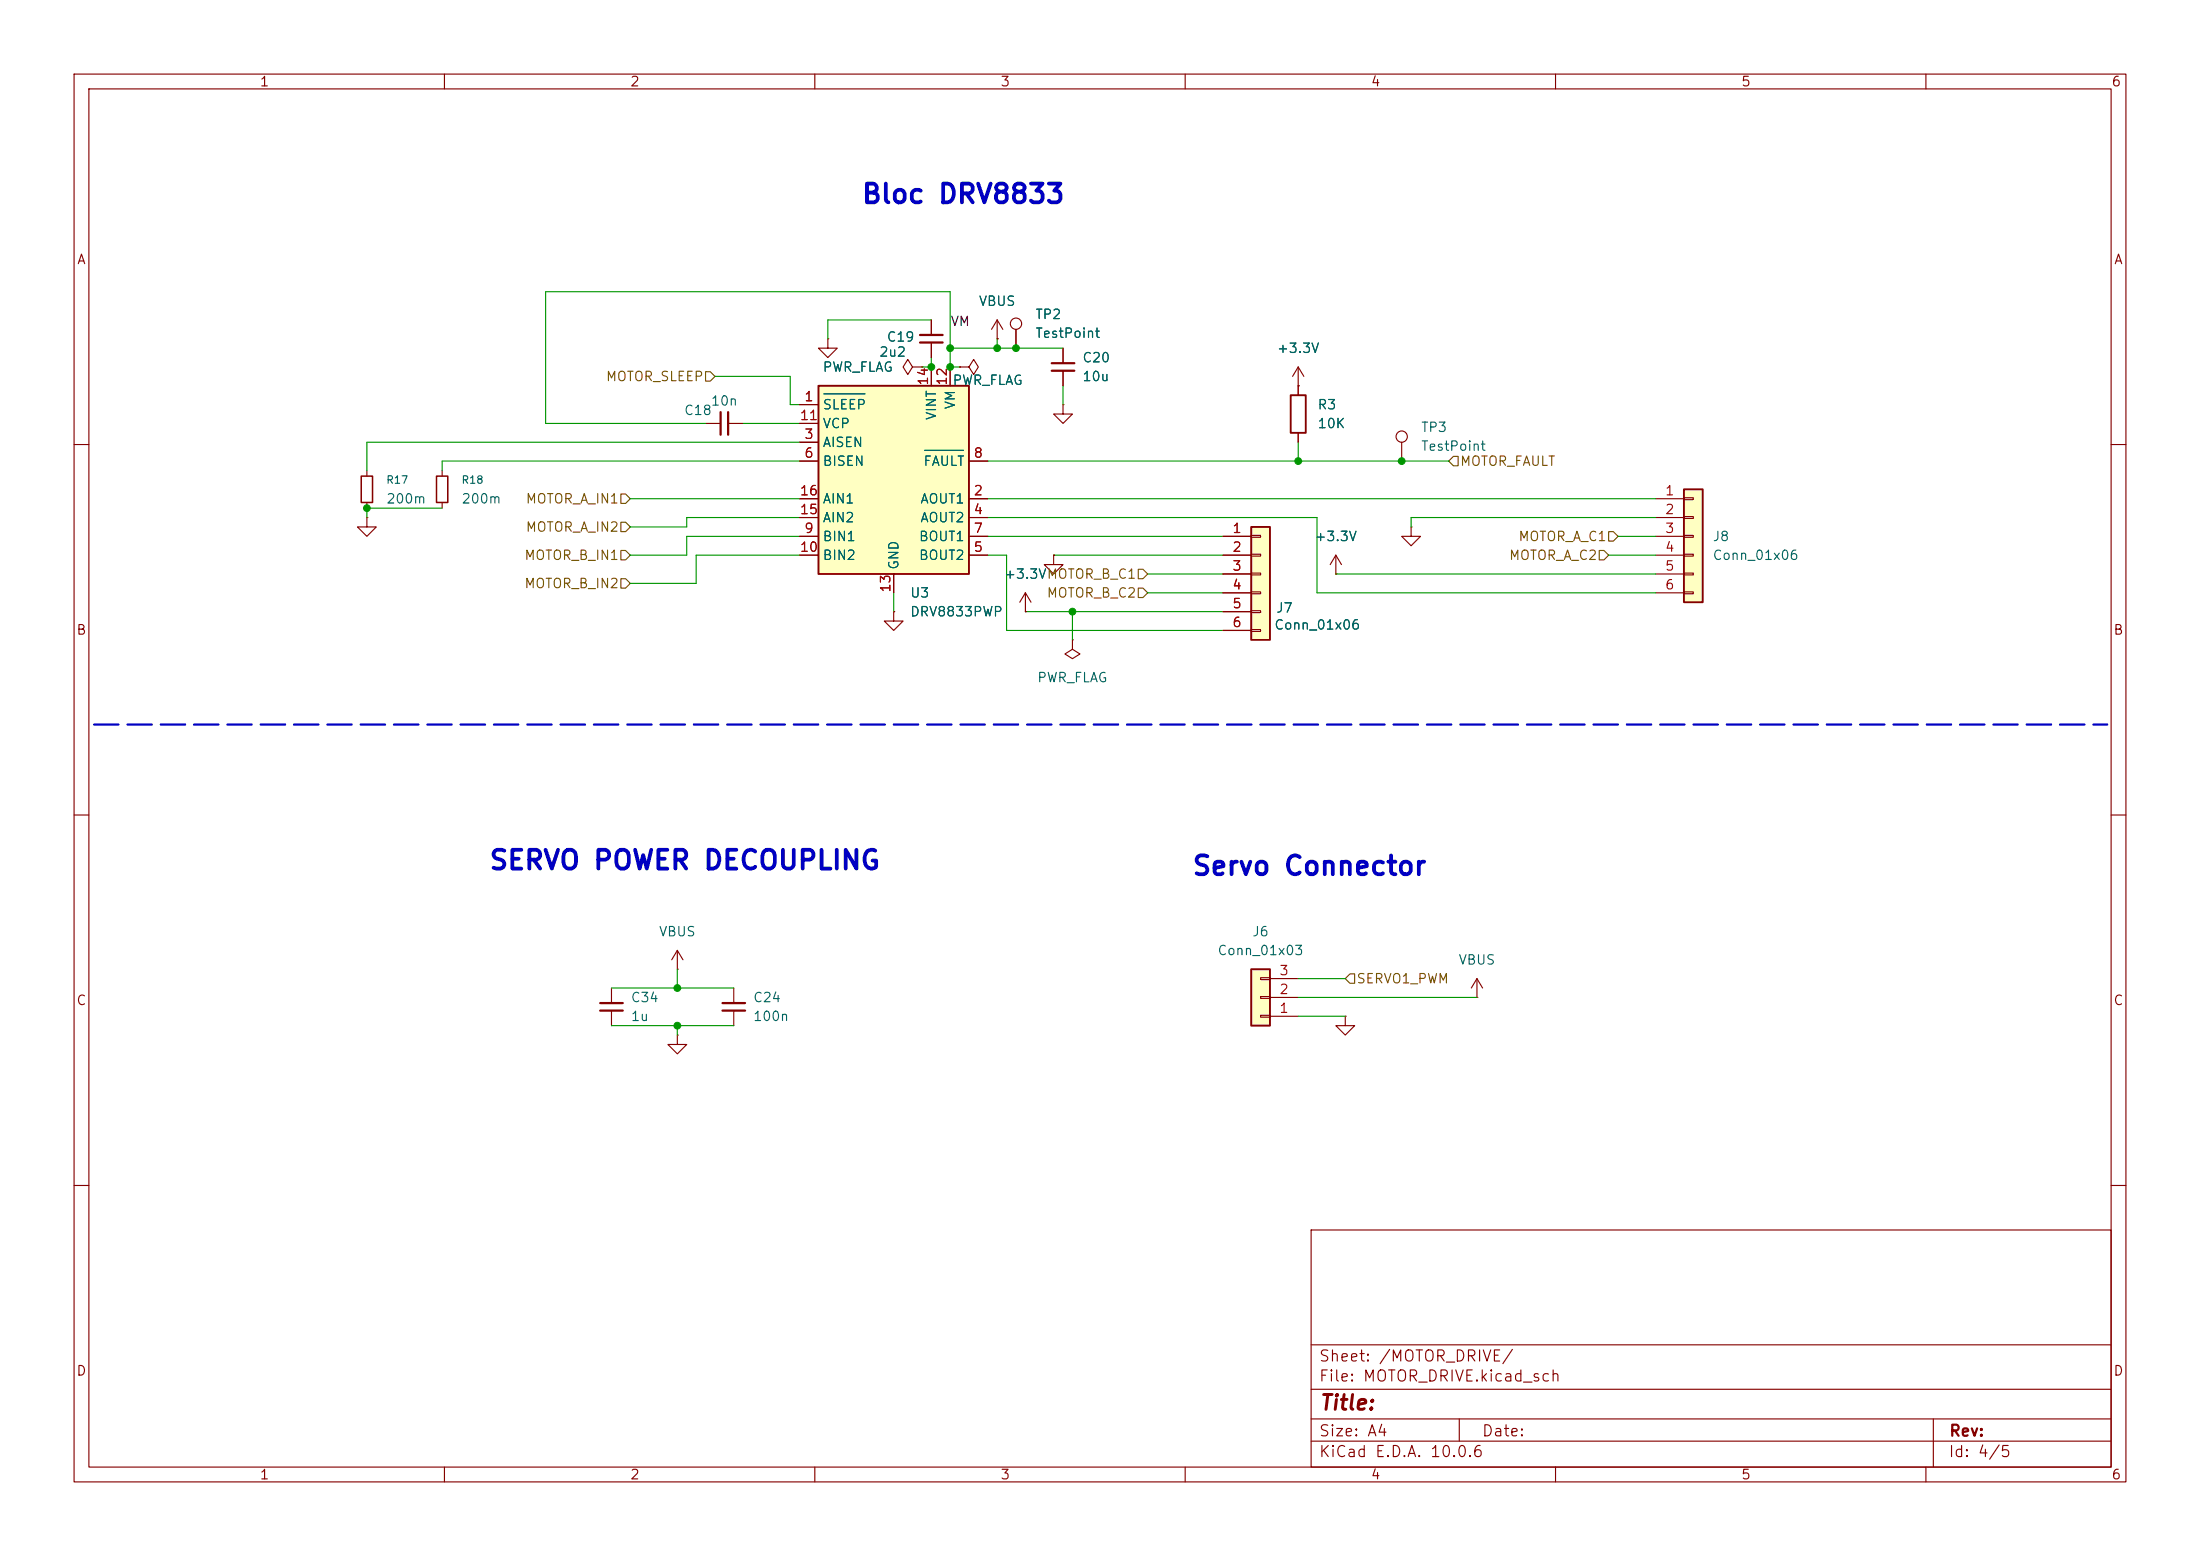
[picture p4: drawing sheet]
<svg xmlns="http://www.w3.org/2000/svg" width="297mm" height="210mm" viewBox="0 0 297 210" stroke-linecap="round" stroke-linejoin="round" font-family="sans-serif">
<g fill="none" stroke="#840000" stroke-width=".15">
<path d="M10 10h277v190h-277zM12 12h273v186h-273zM60 10v2M110 10v2M160 10v2M210 10v2M260 10v2M111.8 45.7v1.3h1.2l-1.2 1.3-1.3-1.3h1.3M111.8 45.7h.1M125.7 43.2v2M125.7 46.2v2.1M143.5 54.6v1.3h1.3l-1.3 1.3-1.3-1.3h1.3"/>
<path d="M143.5 54.6h.1M10 60h2M59.7 63.5v.8M59.7 67.8v.8M180.3 77.5h.1M180.3 74.9l-.7 1.3M180.3 74.9l.8 1.3M180.3 74.9v2.6M190.5 71.1v1.3h1.3l-1.3 1.3-1.3-1.3h1.3M190.5 71.1h.1M285 60h2M120.6 82.6v1.2h1.3l-1.3 1.3-1.2-1.3h1.2"/>
<path d="M120.6 82.6h.1M10 110h2M285 110h2M82.5 133.4v2M82.5 136.4v2M91.4 130.8h.1M91.4 139.7v1.3h1.3l-1.3 1.2-1.2-1.2h1.2M91.4 139.7h.1M91.4 128.3l-.7 1.2M91.4 128.3l.8 1.2M91.4 128.3v2.5M10 160h2"/>
<path d="M177 166h108v32h-108zM285 160h2M60 198v2M110 198v2M160 198v2M177 194.5h108M177 191.5h108M177 187.5h108M177 181.5h108M197 191.5v3M210 198v2M260 198v2"/>
<path d="M261 191.5v6.5"/>
</g>
<path d="M58.9 64.3h1.6v3.5h-1.6z" fill="none" stroke="#840000" stroke-width=".2"/>
<path d="M124.2 45.2h3.1M124.2 46.2h3.1M81 135.4h3.1M81 136.4h3.1" fill="none" stroke="#840000" stroke-width=".3"/>
<path d="M168.9 71.1h2.5v15.3h-2.5z" fill="#ffffc2"/>
<path d="M168.9 71.1h2.5v15.3h-2.5z" fill="none" stroke="#840000" stroke-width=".25"/>
<g fill="none" stroke="#840000" stroke-width=".15">
<path d="M142.2 74.9v1.3h1.3l-1.3 1.3-1.2-1.3h1.2M142.2 74.9h.1M165.1 72.4h3.8M165.1 74.9h3.8M165.1 77.5h3.8M168.9 72.3h1.3v.2h-1.3zM168.9 74.8h1.3v.3h-1.3zM168.9 77.3h1.3v.3h-1.3zM168.9 79.9h1.3v.2h-1.3zM165.1 80h3.8M165.1 82.6h3.8M165.1 85.1h3.8"/>
<path d="M168.9 82.4h1.3v.3h-1.3zM168.9 85h1.3v.2h-1.3zM99.1 133.4v2M99.1 136.4v2"/>
</g>
<path d="M97.5 135.4h3.1M97.5 136.4h3.1" fill="none" stroke="#840000" stroke-width=".3"/>
<path d="M227.3 66h2.6v15.3h-2.6z" fill="#ffffc2"/>
<path d="M174.2 53.3h2.1v5.1h-2.1zM227.3 66h2.6v15.3h-2.6z" fill="none" stroke="#840000" stroke-width=".25"/>
<g fill="none" stroke="#840000" stroke-width=".15">
<path d="M95.2 57.2h2.1M98.3 57.2h2M175.3 52.1h.1M175.3 49.5v3.8M175.3 58.4v1.3M175.3 49.5l-.8 1.3M175.3 49.5l.7 1.3M189.2 59.7v2.5M49.5 63.5v.8M49.5 67.8v.8M223.5 67.3h3.8M223.5 69.9h3.8"/>
<path d="M223.5 72.4h3.8M223.5 74.9h3.8M223.5 77.5h3.8M227.3 67.2h1.3v.2h-1.3zM227.3 69.7h1.3v.3h-1.3zM227.3 72.3h1.3v.2h-1.3zM227.3 74.8h1.3v.3h-1.3zM227.3 77.3h1.3v.3h-1.3zM227.3 79.9h1.3v.2h-1.3zM138.4 82.6h.1M138.4 80l-.7 1.3M138.4 80l.8 1.3"/>
<path d="M138.4 80v2.6M223.5 80h3.8M181.6 137.2v1.2h1.3l-1.3 1.3-1.3-1.3h1.3M181.6 137.2h.1"/>
<circle cx="189.2" cy="58.9" r=".76"/>
</g>
<path d="M97.3 55.6v3.1M98.3 55.6v3.1" fill="none" stroke="#840000" stroke-width=".3"/>
<path d="M48.8 64.3h1.5v3.5h-1.5z" fill="none" stroke="#840000" stroke-width=".2"/>
<path d="M168.9 130.8h2.5v7.6h-2.5z" fill="#ffffc2"/>
<path d="M168.9 130.8h2.5v7.6h-2.5z" fill="none" stroke="#840000" stroke-width=".25"/>
<g fill="none" stroke="#840000" stroke-width=".15">
<path d="M129.5 49.5h1.3l.6-1 .7 1-.7 1-.6-1M129.5 49.5h.1M134.6 45.7h.1M134.6 43.2l-.7 1.3M134.6 43.2l.8 1.3M134.6 43.2v2.5M49.5 69.9v1.2h1.3l-1.3 1.3-1.2-1.3h1.2M49.5 69.9h.1M170.2 137h1.2v.3h-1.2zM170.2 134.5h1.2v.2h-1.2zM170.2 132h1.2v.2h-1.2zM171.4 137.2h3.9"/>
<path d="M171.4 134.6h3.9M171.4 132.1h3.9M199.4 134.6h.1M199.4 132.1l-.8 1.3M199.4 132.1l.8 1.3M199.4 132.1v2.5"/>
</g>
<path d="M110.5 52.1h20.3v25.4h-20.3z" fill="#ffffc2"/>
<path d="M110.5 52.1h20.3v25.4h-20.3z" fill="none" stroke="#840000" stroke-width=".25"/>
<g fill="none" stroke="#840000" stroke-width=".15">
<path d="M107.9 54.6h2.6M107.9 59.7h2.6M107.9 57.2h2.6M123.2 49.5l-.6-1-.7 1 .7 1 .6-1h1.3M124.5 49.5h.1M125.7 43.2v2M125.7 46.2v2.1M125.7 49.5v2.6M128.3 49.5v2.6M129.5 49.5h.1M134.6 45.7h.1M137.2 44.5v2.5"/>
<path d="M143.5 47v2M143.5 50v2.1M175.3 52.1h.1M175.3 52.1v1.2M175.3 58.4v1.3M107.9 67.3h2.6M107.9 69.9h2.6M107.9 74.9h2.6M107.9 62.2h2.6M107.9 72.4h2.6M120.6 77.5v2.5M130.8 67.3h2.5"/>
<path d="M130.8 69.9h2.5M130.8 74.9h2.5M130.8 62.2h2.5M130.8 72.4h2.5M142.2 74.9h.1M165.1 74.9h3.8M165.1 72.4h3.8M165.1 77.5h3.8M180.3 77.5h.1M120.6 82.6h.1M138.4 82.6h.1M144.8 86.4v1.2l1 .7-1 .6-1-.6 1-.7"/>
<path d="M144.8 86.4h.1M165.1 80h3.8M165.1 82.6h3.8M165.1 85.1h3.8"/>
<circle cx="137.2" cy="43.7" r=".76"/>
</g>
<path d="M111.2 53.2h5.6M124.8 60.8h5.3" fill="none" stroke="#006464" stroke-width=".15"/>
<path d="M142 49h3M142 50h3" fill="none" stroke="#840000" stroke-width=".3"/>
<path d="M95.2 50.2h.7l.6 .6-.6 .6h-.7zM83.8 66.7h.7l.6 .6-.6 .6h-.7zM83.8 70.5h.7l.6 .6-.6 .7h-.7zM83.8 78.1h.7l.6 .6-.6 .7h-.7zM83.8 74.3h.7l.6 .6-.6 .7h-.7zM153.7 76.8h.6l.6 .7-.6 .6h-.6zM153.7 79.4h.6l.6 .6-.6 .6h-.6zM195.6 62.2l.6-.6h.6v1.3h-.6zM215.9 74.3h.6l.7 .6-.7 .7h-.6zM217.2 71.8h.6l.6 .6-.6 .6h-.6zM182.2 131.4h.7v1.3h-.7l-.6-.6z" fill="none" stroke="#725600" stroke-width=".15"/>
<path d="M12.7 97.8h271.8" fill="none" stroke="#0000c2" stroke-width=".3" stroke-dasharray="3.3 1.2"/>
<g fill="none" stroke="#009600" stroke-width=".15">
<path d="M96.5 50.8h10.2v3.8h1.2M100.3 57.2h7.6M107.9 59.7h-58.4v3.8M125.7 48.3v1.2h-1.2M125.7 43.2h-13.9v2.5M128.3 47h15.2M129.5 49.5h-1.2v-10.1h-54.6v17.8h21.5M134.6 45.7v1.3M143.5 52.1v2.5M175.3 59.7v2.5M59.7 68.6h-10.2v1.3M85.1 67.3h22.8"/>
<path d="M107.9 69.9h-15.2v1.2h-7.6M107.9 72.4h-15.2v2.5h-7.6M107.9 74.9h-13.9v3.8h-8.9M107.9 62.2h-48.2v1.3M133.3 67.3h90.2M133.3 69.9h44.5v10.1h45.7M133.3 74.9h2.6v10.2h29.2M133.3 72.4h31.8M133.3 62.2h62.3M142.2 74.9h22.9M154.9 77.5h10.2M180.3 77.5h43.2"/>
<path d="M217.2 74.9h6.3M218.4 72.4h5.1M223.5 69.9h-33v1.2M120.6 80v2.6M138.4 82.6h26.7M144.8 82.6v3.8M154.9 80h10.2M82.5 133.4h16.6M82.5 138.4h16.6M91.4 130.8v2.6M91.4 138.4v1.3M175.3 134.6h24.1"/>
<path d="M175.3 137.2h6.3M175.3 132.1h6.3"/>
</g>
<g fill="#009600" stroke="#009600" stroke-width=".14">
<circle cx="189.2" cy="62.2" r=".46"/>
<circle cx="175.3" cy="62.2" r=".46"/>
<circle cx="144.8" cy="82.6" r=".46"/>
<circle cx="128.3" cy="47" r=".46"/>
<circle cx="128.3" cy="49.5" r=".46"/>
<circle cx="125.7" cy="49.5" r=".46"/>
<circle cx="49.5" cy="68.6" r=".46"/>
<circle cx="91.4" cy="138.4" r=".46"/>
<circle cx="91.4" cy="133.4" r=".46"/>
<circle cx="134.6" cy="47" r=".46"/>
<circle cx="137.2" cy="47" r=".46"/>
</g>
<g font-size="2.5" fill="#0000c2">
<text x="116.2" y="28.1">Bloc DRV8833</text>
<text x="65.9" y="118">SERVO POWER DECOUPLING</text>
<text x="160.8" y="118.8">Servo Connector</text>
</g>
<text font-size="2" fill="#840000" x="178" y="190.8">Title:</text>
<g font-size="1.5" fill="#840000">
<text x="178" y="184.1">Sheet: /MOTOR_DRIVE/</text>
<text x="178" y="186.8">File: MOTOR_DRIVE.kicad_sch</text>
<text x="178" y="197">KiCad E.D.A. 10.0.6</text>
<text x="178" y="194.2">Size: A4</text>
<text x="200" y="194.2">Date:</text>
<text x="263" y="197">Id: 4/5</text>
<text x="263" y="194.2">Rev:</text>
</g>
<g font-size="1.3" fill="#840000">
<text x="35" y="12">1</text>
<text x="85" y="12">2</text>
<text x="135" y="12">3</text>
<text x="185" y="12">4</text>
<text x="235" y="12">5</text>
<text x="285" y="12">6</text>
<text x="10.3" y="36">A</text>
<text x="285.3" y="36">A</text>
<text x="10.2" y="86">B</text>
<text x="285.2" y="86">B</text>
<text x="10.2" y="136">C</text>
<text x="285.2" y="136">C</text>
<text x="10.2" y="186">D</text>
<text x="285.2" y="186">D</text>
<text x="35" y="200">1</text>
<text x="85" y="200">2</text>
<text x="135" y="200">3</text>
<text x="185" y="200">4</text>
<text x="235" y="200">5</text>
<text x="285" y="200">6</text>
</g>
<g font-size="1.3" fill="#006464">
<text x="132" y="41.6">VBUS</text>
<text x="119.6" y="46.4">C19</text>
<text x="139.7" y="43.4">TP2</text>
<text x="139.7" y="45.9">TestPoint</text>
<text x="172.3" y="48">+3.3V</text>
<text x="111" y="50.5">PWR_FLAG</text>
<text x="118.6" y="48.5">2u2</text>
<text x="128.5" y="52.3">PWR_FLAG</text>
<text x="146" y="49.2">C20</text>
<text x="146" y="51.8">10u</text>
<text x="92.3" y="56.3">C18</text>
<text x="95.9" y="55.1">10n</text>
<text x="111" y="55.6">SLEEP</text>
<text x="111" y="58.1">VCP</text>
<text x="126.7" y="56.8" transform="rotate(-90 126.7 56.8)">VINT</text>
<text x="129.2" y="55.3" transform="rotate(-90 129.2 55.3)">VM</text>
<text x="177.8" y="55.6">R3</text>
<text x="177.8" y="58.1">10K</text>
<text x="191.8" y="58.6">TP3</text>
<text x="111" y="60.7">AISEN</text>
<text x="111" y="63.2">BISEN</text>
<text x="124.6" y="63.2">FAULT</text>
<text x="191.8" y="61.2">TestPoint</text>
<text x="52.1" y="68.3">200m</text>
<text x="62.2" y="68.3">200m</text>
<text x="111" y="70.8">AIN2</text>
<text x="111" y="68.3">AIN1</text>
<text x="124.1" y="68.3">AOUT1</text>
<text x="124.1" y="70.8">AOUT2</text>
<text x="111" y="73.4">BIN1</text>
<text x="111" y="75.9">BIN2</text>
<text x="121.6" y="77" transform="rotate(-90 121.6 77)">GND</text>
<text x="124" y="75.9">BOUT2</text>
<text x="124" y="73.4">BOUT1</text>
<text x="177.4" y="73.4">+3.3V</text>
<text x="231.1" y="73.4">J8</text>
<text x="231.1" y="75.9">Conn_01x06</text>
<text x="122.8" y="81">U3</text>
<text x="122.8" y="83.5">DRV8833PWP</text>
<text x="135.5" y="78.4">+3.3VMOTOR_B_C1</text>
<text x="135.5" y="78.4">+3.3V</text>
<text x="172.2" y="83">J7</text>
<text x="171.9" y="85.3">Conn_01x06</text>
<text x="139.9" y="92.4">PWR_FLAG</text>
<text x="88.9" y="126.7">VBUS</text>
<text x="164.3" y="129.2">Conn_01x03</text>
<text x="169" y="126.7">J6</text>
<text x="196.8" y="130.5">VBUS</text>
<text x="85.1" y="135.6">C34</text>
<text x="101.6" y="135.6">C24</text>
<text x="85.1" y="138.1">1u</text>
<text x="101.6" y="138.1">100n</text>
</g>
<text font-size="1.3" fill="#0f0f0f" x="128.2" y="44.3">VM</text>
<g font-size="1.3" fill="#725600">
<text x="81.7" y="51.8">MOTOR_SLEEP</text>
<text x="197" y="63.2">MOTOR_FAULT</text>
<text x="70.9" y="68.3">MOTOR_A_IN1</text>
<text x="70.7" y="75.9">MOTOR_B_IN1</text>
<text x="70.9" y="72.1">MOTOR_A_IN2</text>
<text x="203.6" y="75.9">MOTOR_A_C2</text>
<text x="204.9" y="73.4">MOTOR_A_C1</text>
<text x="70.7" y="79.7">MOTOR_B_IN2</text>
<text x="141.2" y="81">MOTOR_B_C2</text>
<text x="183" y="133">SERVO1_PWM</text>
</g>
<g font-size="1.3" fill="#a90000">
<text x="125.6" y="52.1" transform="rotate(-90 125.6 52.1)">14</text>
<text x="128.1" y="52.1" transform="rotate(-90 128.1 52.1)">12</text>
<text x="107.9" y="57">11</text>
<text x="108.5" y="54.5">1</text>
<text x="108.5" y="59.6">3</text>
<text x="108.5" y="62.1">6</text>
<text x="131.3" y="62.1">8</text>
<text x="107.9" y="69.7">15</text>
<text x="107.9" y="67.2">16</text>
<text x="131.3" y="67.2">2</text>
<text x="131.3" y="69.7">4</text>
<text x="224.7" y="67.2">1</text>
<text x="224.7" y="69.7">2</text>
<text x="107.9" y="74.8">10</text>
<text x="108.5" y="72.3">9</text>
<text x="131.3" y="74.8">5</text>
<text x="131.3" y="72.3">7</text>
<text x="166.3" y="72.3">1</text>
<text x="166.3" y="74.8">2</text>
<text x="166.3" y="77.3">3</text>
<text x="224.7" y="72.3">3</text>
<text x="224.7" y="74.8">4</text>
<text x="224.7" y="77.3">5</text>
<text x="120.5" y="80.1" transform="rotate(-90 120.5 80.1)">13</text>
<text x="166.3" y="79.9">4</text>
<text x="166.3" y="82.4">5</text>
<text x="224.7" y="79.9">6</text>
<text x="166.3" y="85">6</text>
<text x="172.6" y="131.9">3</text>
<text x="172.6" y="137">1</text>
<text x="172.6" y="134.5">2</text>
</g>
<g font-size="1" fill="#006464">
<text x="52.1" y="65.5">R17</text>
<text x="62.2" y="65.5">R18</text>
</g>
</svg>
